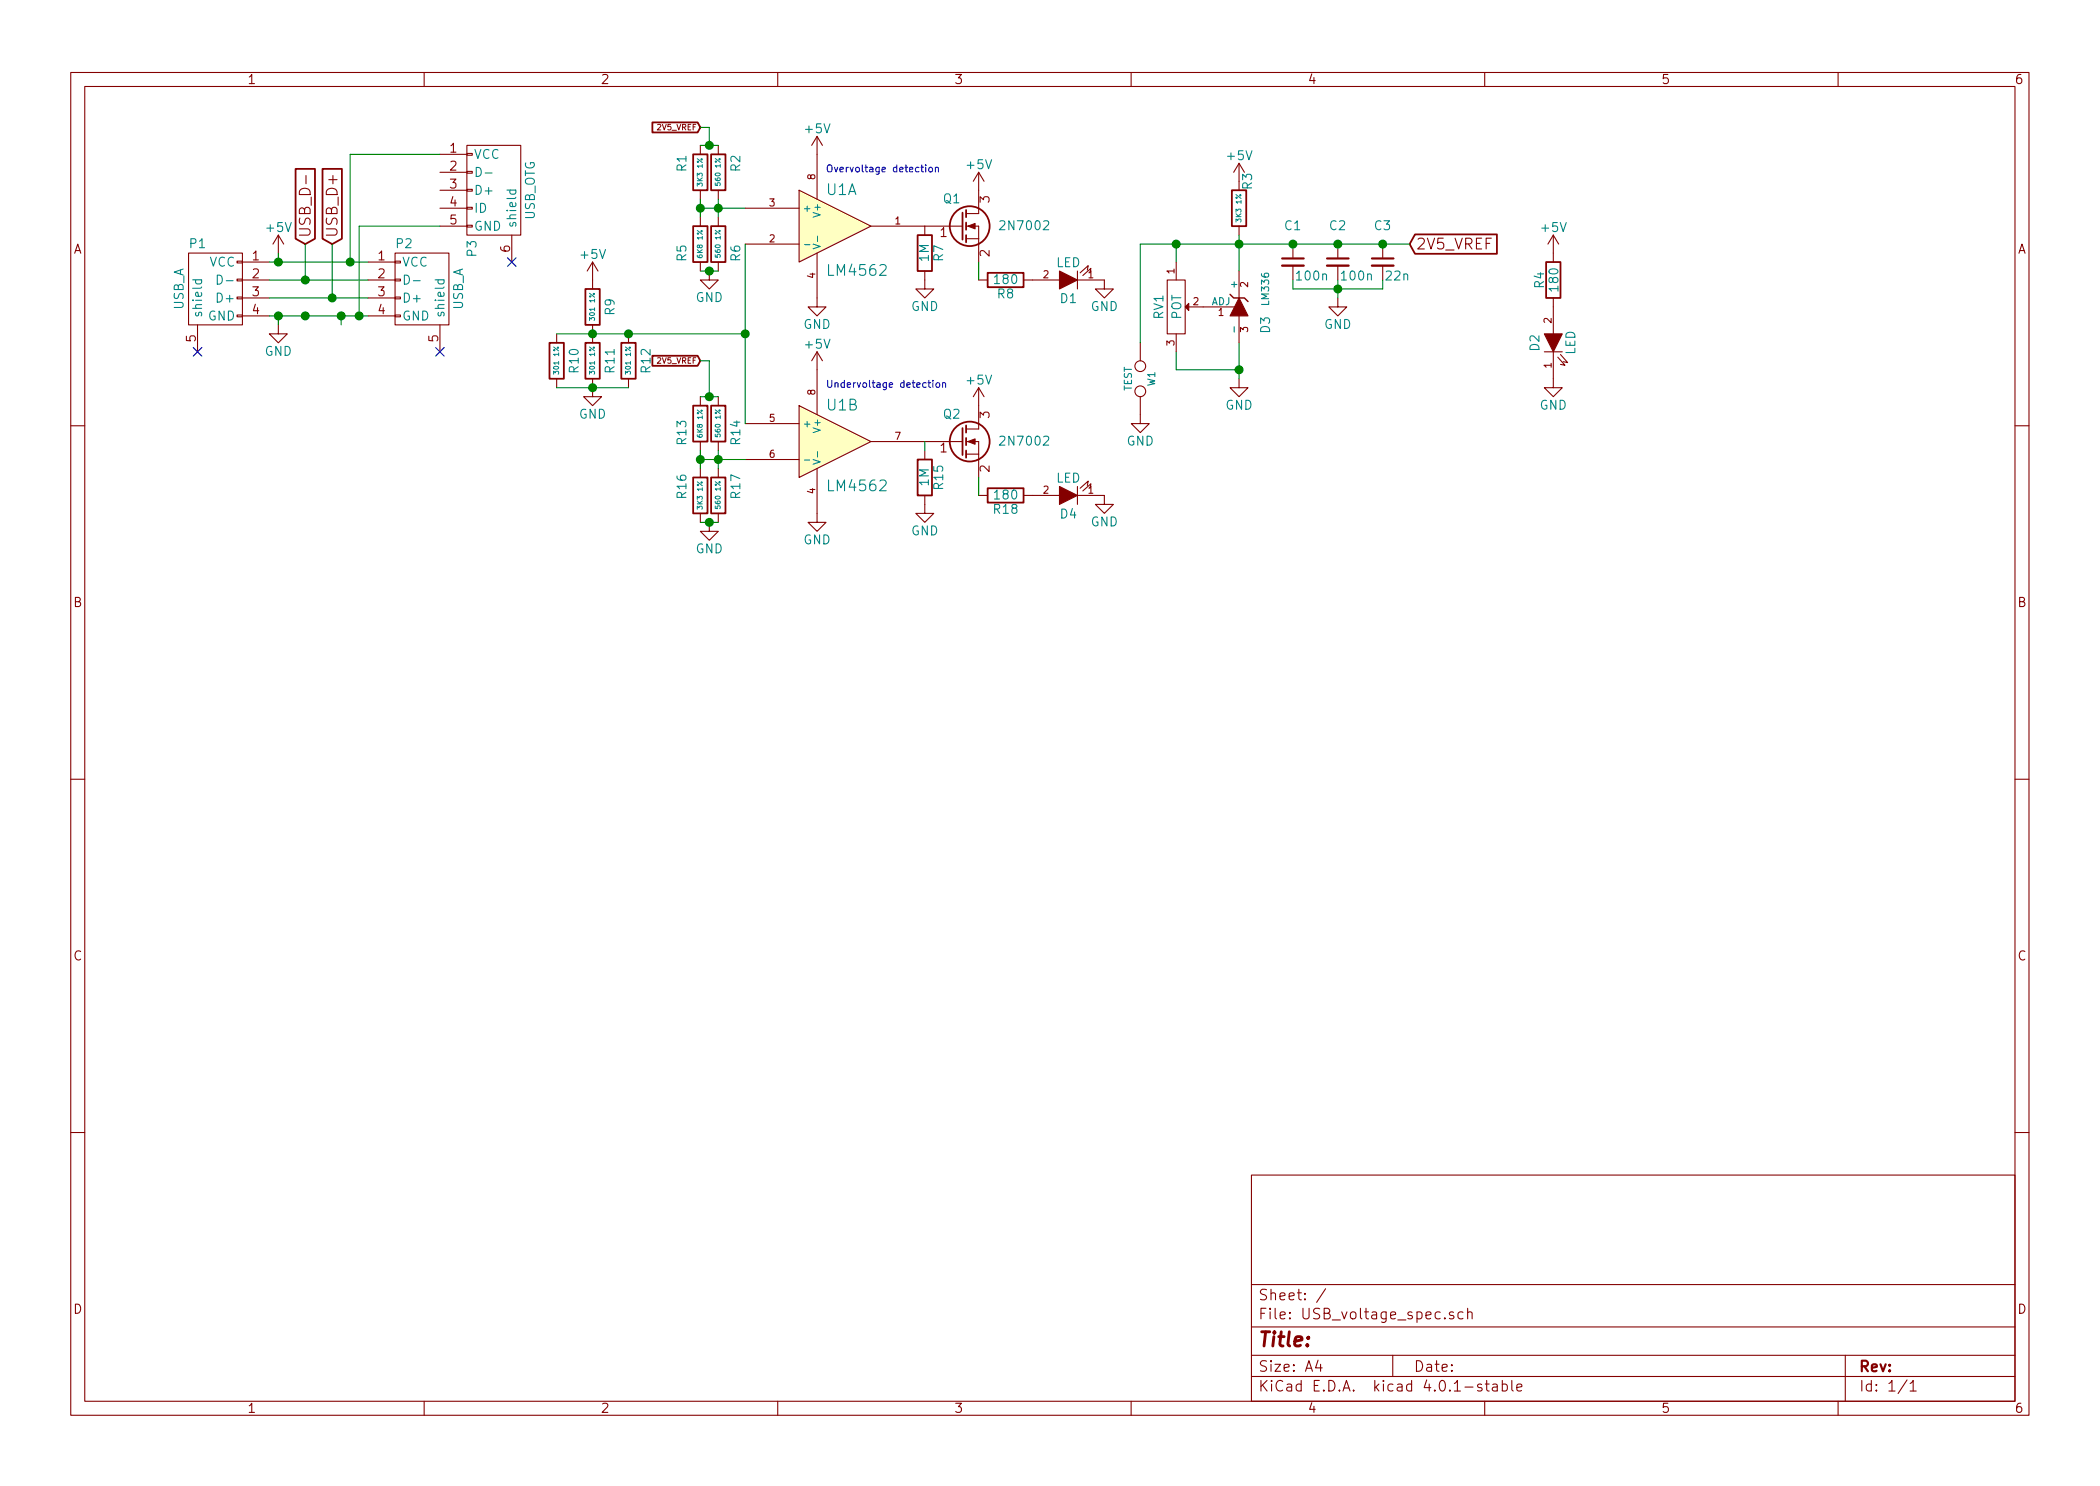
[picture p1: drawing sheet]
EESchema Schematic File Version 2
LIBS:power
LIBS:device
LIBS:transistors
LIBS:conn
LIBS:linear
LIBS:regul
LIBS:74xx
LIBS:cmos4000
LIBS:adc-dac
LIBS:memory
LIBS:xilinx
LIBS:microcontrollers
LIBS:dsp
LIBS:microchip
LIBS:analog_switches
LIBS:motorola
LIBS:texas
LIBS:intel
LIBS:audio
LIBS:interface
LIBS:digital-audio
LIBS:philips
LIBS:display
LIBS:cypress
LIBS:siliconi
LIBS:opto
LIBS:atmel
LIBS:contrib
LIBS:valves
LIBS:kicad-library-by-simlun
LIBS:lm4562
LIBS:USB_voltage_spec-cache
EELAYER 25 0
EELAYER END
$Descr A4 11693 8268
encoding utf-8
Sheet 1 1
Title ""
Date ""
Rev ""
Comp ""
Comment1 ""
Comment2 ""
Comment3 ""
Comment4 ""
$EndDescr
$Comp
L +5V #PWR01
U 1 1
P 3300 1550
F 0 "#PWR01" H 3300 1400 50  0001 C CNN
F 1 "+5V" H 3300 1690 50  0000 C CNN
F 2 "" H 3300 1550 60  0000 C CNN
F 3 "" H 3300 1550 60  0000 C CNN
	1    3300 1550
	1    0    0    -1  
$EndComp
$Comp
L R R9
U 1 1
P 3300 1700
F 0 "R9" V 3400 1700 50  0000 C CNN
F 1 "301 1%" V 3300 1700 28  0000 C CNN
F 2 "Resistors_SMD:R_1206" V 3230 1700 30  0001 C CNN
F 3 "" H 3300 1700 30  0000 C CNN
	1    3300 1700
	1    0    0    1   
$EndComp
$Comp
L GND #PWR02
U 1 1
P 3300 2150
F 0 "#PWR02" H 3300 1900 50  0001 C CNN
F 1 "GND" H 3300 2000 50  0000 C CNN
F 2 "" H 3300 2150 60  0000 C CNN
F 3 "" H 3300 2150 60  0000 C CNN
	1    3300 2150
	1    0    0    -1  
$EndComp
$Comp
L +5V #PWR03
U 1 1
P 6900 1000
F 0 "#PWR03" H 6900 850 50  0001 C CNN
F 1 "+5V" H 6900 1140 50  0000 C CNN
F 2 "" H 6900 1000 60  0000 C CNN
F 3 "" H 6900 1000 60  0000 C CNN
	1    6900 1000
	1    0    0    -1  
$EndComp
$Comp
L GND #PWR04
U 1 1
P 6900 2100
F 0 "#PWR04" H 6900 1850 50  0001 C CNN
F 1 "GND" H 6900 1950 50  0000 C CNN
F 2 "" H 6900 2100 60  0000 C CNN
F 3 "" H 6900 2100 60  0000 C CNN
	1    6900 2100
	1    0    0    -1  
$EndComp
$Comp
L POT RV1
U 1 1
P 6550 1700
F 0 "RV1" H 6550 1600 50  0000 C CNN
F 1 "POT" H 6550 1700 50  0000 C CNN
F 2 "Potentiometers:Potentiometer_Bourns_3006P_Angular_ScrewFront" H 6550 1700 60  0001 C CNN
F 3 "" H 6550 1700 60  0000 C CNN
	1    6550 1700
	0    1    1    0   
$EndComp
$Comp
L LM336 D3
U 1 1
P 6900 1700
F 0 "D3" H 6800 1550 50  0000 C CNN
F 1 "LM336" H 7000 1550 40  0000 C CNN
F 2 "Housings_TO-92:TO-92_Molded_Narrow" H 6900 1700 60  0001 C CNN
F 3 "" H 6900 1700 60  0000 C CNN
	1    6900 1700
	0    -1   -1   0   
$EndComp
$Comp
L LM4562 U1
U 1 1
P 4650 1250
F 0 "U1" H 4600 1450 60  0000 L CNN
F 1 "LM4562" H 4600 1000 60  0000 L CNN
F 2 "Housings_DIP:DIP-8_W7.62mm" H 4650 1250 60  0001 C CNN
F 3 "" H 4650 1250 60  0000 C CNN
	1    4650 1250
	1    0    0    -1  
$EndComp
$Comp
L LM4562 U1
U 2 1
P 4650 2450
F 0 "U1" H 4600 2650 60  0000 L CNN
F 1 "LM4562" H 4600 2200 60  0000 L CNN
F 2 "Housings_DIP:DIP-8_W7.62mm" H 4650 2450 60  0001 C CNN
F 3 "" H 4650 2450 60  0000 C CNN
	2    4650 2450
	1    0    0    -1  
$EndComp
$Comp
L +5V #PWR05
U 1 1
P 4550 2050
F 0 "#PWR05" H 4550 1900 50  0001 C CNN
F 1 "+5V" H 4550 2190 50  0000 C CNN
F 2 "" H 4550 2050 60  0000 C CNN
F 3 "" H 4550 2050 60  0000 C CNN
	1    4550 2050
	1    0    0    -1  
$EndComp
$Comp
L +5V #PWR06
U 1 1
P 4550 850
F 0 "#PWR06" H 4550 700 50  0001 C CNN
F 1 "+5V" H 4550 990 50  0000 C CNN
F 2 "" H 4550 850 60  0000 C CNN
F 3 "" H 4550 850 60  0000 C CNN
	1    4550 850 
	1    0    0    -1  
$EndComp
$Comp
L R R11
U 1 1
P 3300 2000
F 0 "R11" V 3400 2000 50  0000 C CNN
F 1 "301 1%" V 3300 2000 28  0000 C CNN
F 2 "Resistors_SMD:R_1206" V 3230 2000 30  0001 C CNN
F 3 "" H 3300 2000 30  0000 C CNN
	1    3300 2000
	1    0    0    -1  
$EndComp
$Comp
L GND #PWR07
U 1 1
P 4550 1650
F 0 "#PWR07" H 4550 1400 50  0001 C CNN
F 1 "GND" H 4550 1500 50  0000 C CNN
F 2 "" H 4550 1650 60  0000 C CNN
F 3 "" H 4550 1650 60  0000 C CNN
	1    4550 1650
	1    0    0    -1  
$EndComp
$Comp
L GND #PWR08
U 1 1
P 4550 2850
F 0 "#PWR08" H 4550 2600 50  0001 C CNN
F 1 "GND" H 4550 2700 50  0000 C CNN
F 2 "" H 4550 2850 60  0000 C CNN
F 3 "" H 4550 2850 60  0000 C CNN
	1    4550 2850
	1    0    0    -1  
$EndComp
$Comp
L R R12
U 1 1
P 3500 2000
F 0 "R12" V 3600 2000 50  0000 C CNN
F 1 "301 1%" V 3500 2000 28  0000 C CNN
F 2 "Resistors_SMD:R_1206" V 3430 2000 30  0001 C CNN
F 3 "" H 3500 2000 30  0000 C CNN
	1    3500 2000
	1    0    0    -1  
$EndComp
$Comp
L R R10
U 1 1
P 3100 2000
F 0 "R10" V 3200 2000 50  0000 C CNN
F 1 "301 1%" V 3100 2000 28  0000 C CNN
F 2 "Resistors_SMD:R_1206" V 3030 2000 30  0001 C CNN
F 3 "" H 3100 2000 30  0000 C CNN
	1    3100 2000
	1    0    0    -1  
$EndComp
Text Notes 4600 950  0    39   ~ 0
Overvoltage detection
Text Notes 4600 2150 0    39   ~ 0
Undervoltage detection
$Comp
L R R13
U 1 1
P 3900 2350
F 0 "R13" V 3800 2300 50  0000 C CNN
F 1 "6K8 1%" V 3900 2350 28  0000 C CNN
F 2 "Resistors_SMD:R_1206" V 3830 2350 30  0001 C CNN
F 3 "" H 3900 2350 30  0000 C CNN
	1    3900 2350
	1    0    0    -1  
$EndComp
$Comp
L R R14
U 1 1
P 4000 2350
F 0 "R14" V 4100 2300 50  0000 C CNN
F 1 "560 1%" V 4000 2350 28  0000 C CNN
F 2 "Resistors_SMD:R_1206" V 3930 2350 30  0001 C CNN
F 3 "" H 4000 2350 30  0000 C CNN
	1    4000 2350
	1    0    0    -1  
$EndComp
$Comp
L R R16
U 1 1
P 3900 2750
F 0 "R16" V 3800 2800 50  0000 C CNN
F 1 "3K3 1%" V 3900 2750 28  0000 C CNN
F 2 "Resistors_SMD:R_1206" V 3830 2750 30  0001 C CNN
F 3 "" H 3900 2750 30  0000 C CNN
	1    3900 2750
	1    0    0    -1  
$EndComp
$Comp
L R R3
U 1 1
P 6900 1150
F 0 "R3" V 6950 1300 50  0000 C CNN
F 1 "3K3 1%" V 6900 1150 28  0000 C CNN
F 2 "Resistors_SMD:R_1206" V 6830 1150 30  0001 C CNN
F 3 "" H 6900 1150 30  0000 C CNN
	1    6900 1150
	1    0    0    -1  
$EndComp
$Comp
L R R17
U 1 1
P 4000 2750
F 0 "R17" V 4100 2800 50  0000 C CNN
F 1 "560 1%" V 4000 2750 28  0000 C CNN
F 2 "Resistors_SMD:R_1206" V 3930 2750 30  0001 C CNN
F 3 "" H 4000 2750 30  0000 C CNN
	1    4000 2750
	1    0    0    -1  
$EndComp
Text GLabel 7850 1350 2    60   Input ~ 0
2V5_VREF
$Comp
L GND #PWR09
U 1 1
P 3950 2900
F 0 "#PWR09" H 3950 2650 50  0001 C CNN
F 1 "GND" H 3950 2750 50  0000 C CNN
F 2 "" H 3950 2900 60  0000 C CNN
F 3 "" H 3950 2900 60  0000 C CNN
	1    3950 2900
	1    0    0    -1  
$EndComp
Text GLabel 3900 2000 0    31   Input ~ 0
2V5_VREF
$Comp
L R R5
U 1 1
P 3900 1350
F 0 "R5" V 3800 1300 50  0000 C CNN
F 1 "6K8 1%" V 3900 1350 28  0000 C CNN
F 2 "Resistors_SMD:R_1206" V 3830 1350 30  0001 C CNN
F 3 "" H 3900 1350 30  0000 C CNN
	1    3900 1350
	1    0    0    -1  
$EndComp
$Comp
L R R6
U 1 1
P 4000 1350
F 0 "R6" V 4100 1300 50  0000 C CNN
F 1 "560 1%" V 4000 1350 28  0000 C CNN
F 2 "Resistors_SMD:R_1206" V 3930 1350 30  0001 C CNN
F 3 "" H 4000 1350 30  0000 C CNN
	1    4000 1350
	1    0    0    -1  
$EndComp
$Comp
L R R1
U 1 1
P 3900 950
F 0 "R1" V 3800 1000 50  0000 C CNN
F 1 "3K3 1%" V 3900 950 28  0000 C CNN
F 2 "Resistors_SMD:R_1206" V 3830 950 30  0001 C CNN
F 3 "" H 3900 950 30  0000 C CNN
	1    3900 950 
	1    0    0    -1  
$EndComp
$Comp
L R R2
U 1 1
P 4000 950
F 0 "R2" V 4100 1000 50  0000 C CNN
F 1 "560 1%" V 4000 950 28  0000 C CNN
F 2 "Resistors_SMD:R_1206" V 3930 950 30  0001 C CNN
F 3 "" H 4000 950 30  0000 C CNN
	1    4000 950 
	1    0    0    -1  
$EndComp
Text GLabel 3900 700  0    31   Input ~ 0
2V5_VREF
$Comp
L GND #PWR010
U 1 1
P 3950 1500
F 0 "#PWR010" H 3950 1250 50  0001 C CNN
F 1 "GND" H 3950 1350 50  0000 C CNN
F 2 "" H 3950 1500 60  0000 C CNN
F 3 "" H 3950 1500 60  0000 C CNN
	1    3950 1500
	1    0    0    -1  
$EndComp
$Comp
L Q_NMOS_GSD Q1
U 1 1
P 5350 1250
F 0 "Q1" H 5350 1400 50  0000 R CNN
F 1 "2N7002" H 5850 1250 50  0000 R CNN
F 2 "SOT23_Transistor_RevA_03Aug2010:SOT23_Transistor_RevA_03Aug2010" H 5550 1350 29  0001 C CNN
F 3 "" H 5350 1250 60  0000 C CNN
	1    5350 1250
	1    0    0    -1  
$EndComp
$Comp
L Q_NMOS_GSD Q2
U 1 1
P 5350 2450
F 0 "Q2" H 5350 2600 50  0000 R CNN
F 1 "2N7002" H 5850 2450 50  0000 R CNN
F 2 "SOT23_Transistor_RevA_03Aug2010:SOT23_Transistor_RevA_03Aug2010" H 5550 2550 29  0001 C CNN
F 3 "" H 5350 2450 60  0000 C CNN
	1    5350 2450
	1    0    0    -1  
$EndComp
$Comp
L +5V #PWR011
U 1 1
P 5450 2250
F 0 "#PWR011" H 5450 2100 50  0001 C CNN
F 1 "+5V" H 5450 2390 50  0000 C CNN
F 2 "" H 5450 2250 60  0000 C CNN
F 3 "" H 5450 2250 60  0000 C CNN
	1    5450 2250
	1    0    0    -1  
$EndComp
$Comp
L +5V #PWR012
U 1 1
P 5450 1050
F 0 "#PWR012" H 5450 900 50  0001 C CNN
F 1 "+5V" H 5450 1190 50  0000 C CNN
F 2 "" H 5450 1050 60  0000 C CNN
F 3 "" H 5450 1050 60  0000 C CNN
	1    5450 1050
	1    0    0    -1  
$EndComp
$Comp
L LED D1
U 1 1
P 5950 1550
F 0 "D1" H 5950 1650 50  0000 C CNN
F 1 "LED" H 5950 1450 50  0000 C CNN
F 2 "LEDs:LED-1206" H 5950 1550 60  0001 C CNN
F 3 "" H 5950 1550 60  0000 C CNN
	1    5950 1550
	-1   0    0    1   
$EndComp
$Comp
L R R8
U 1 1
P 5600 1550
F 0 "R8" V 5680 1550 50  0000 C CNN
F 1 "180" V 5600 1550 50  0000 C CNN
F 2 "Resistors_SMD:R_1206" V 5530 1550 30  0001 C CNN
F 3 "" H 5600 1550 30  0000 C CNN
	1    5600 1550
	0    1    1    0   
$EndComp
$Comp
L GND #PWR013
U 1 1
P 6150 1550
F 0 "#PWR013" H 6150 1300 50  0001 C CNN
F 1 "GND" H 6150 1400 50  0000 C CNN
F 2 "" H 6150 1550 60  0000 C CNN
F 3 "" H 6150 1550 60  0000 C CNN
	1    6150 1550
	1    0    0    -1  
$EndComp
$Comp
L R R18
U 1 1
P 5600 2750
F 0 "R18" V 5680 2750 50  0000 C CNN
F 1 "180" V 5600 2750 50  0000 C CNN
F 2 "Resistors_SMD:R_1206" V 5530 2750 30  0001 C CNN
F 3 "" H 5600 2750 30  0000 C CNN
	1    5600 2750
	0    1    1    0   
$EndComp
$Comp
L LED D4
U 1 1
P 5950 2750
F 0 "D4" H 5950 2850 50  0000 C CNN
F 1 "LED" H 5950 2650 50  0000 C CNN
F 2 "LEDs:LED-1206" H 5950 2750 60  0001 C CNN
F 3 "" H 5950 2750 60  0000 C CNN
	1    5950 2750
	-1   0    0    1   
$EndComp
$Comp
L GND #PWR014
U 1 1
P 6150 2750
F 0 "#PWR014" H 6150 2500 50  0001 C CNN
F 1 "GND" H 6150 2600 50  0000 C CNN
F 2 "" H 6150 2750 60  0000 C CNN
F 3 "" H 6150 2750 60  0000 C CNN
	1    6150 2750
	1    0    0    -1  
$EndComp
$Comp
L USB_A P1
U 1 1
P 1200 1650
F 0 "P1" V 900 1750 50  0000 C CNN
F 1 "USB_A" H 1150 1850 50  0000 C CNN
F 2 "USB_Type-A_Male:USB_A" V 1150 1550 60  0001 C CNN
F 3 "" V 1150 1550 60  0000 C CNN
	1    1200 1650
	0    -1   1    0   
$EndComp
$Comp
L USB_A P2
U 1 1
P 2350 1650
F 0 "P2" V 2050 1550 50  0000 C CNN
F 1 "USB_A" H 2300 1850 50  0000 C CNN
F 2 "Connect:USB_A" V 2300 1550 60  0001 C CNN
F 3 "" V 2300 1550 60  0000 C CNN
	1    2350 1650
	0    1    1    0   
$EndComp
$Comp
L +5V #PWR015
U 1 1
P 1550 1400
F 0 "#PWR015" H 1550 1250 50  0001 C CNN
F 1 "+5V" H 1550 1540 50  0000 C CNN
F 2 "" H 1550 1400 60  0000 C CNN
F 3 "" H 1550 1400 60  0000 C CNN
	1    1550 1400
	1    0    0    -1  
$EndComp
Text GLabel 1700 1350 1    60   Input ~ 0
USB_D-
Text GLabel 1850 1350 1    60   Input ~ 0
USB_D+
$Comp
L GND #PWR016
U 1 1
P 1550 1800
F 0 "#PWR016" H 1550 1550 50  0001 C CNN
F 1 "GND" H 1550 1650 50  0000 C CNN
F 2 "" H 1550 1800 60  0000 C CNN
F 3 "" H 1550 1800 60  0000 C CNN
	1    1550 1800
	1    0    0    -1  
$EndComp
$Comp
L +5V #PWR017
U 1 1
P 8650 1400
F 0 "#PWR017" H 8650 1250 50  0001 C CNN
F 1 "+5V" H 8650 1540 50  0000 C CNN
F 2 "" H 8650 1400 60  0000 C CNN
F 3 "" H 8650 1400 60  0000 C CNN
	1    8650 1400
	1    0    0    -1  
$EndComp
$Comp
L R R4
U 1 1
P 8650 1550
F 0 "R4" V 8730 1550 50  0000 C CNN
F 1 "180" V 8650 1550 50  0000 C CNN
F 2 "Resistors_SMD:R_1206" V 8580 1550 30  0001 C CNN
F 3 "" H 8650 1550 30  0000 C CNN
	1    8650 1550
	-1   0    0    1   
$EndComp
$Comp
L LED D2
U 1 1
P 8650 1900
F 0 "D2" H 8650 2000 50  0000 C CNN
F 1 "LED" H 8650 1800 50  0000 C CNN
F 2 "LEDs:LED-1206" H 8650 1900 60  0001 C CNN
F 3 "" H 8650 1900 60  0000 C CNN
	1    8650 1900
	0    -1   -1   0   
$EndComp
$Comp
L GND #PWR018
U 1 1
P 8650 2100
F 0 "#PWR018" H 8650 1850 50  0001 C CNN
F 1 "GND" H 8650 1950 50  0000 C CNN
F 2 "" H 8650 2100 60  0000 C CNN
F 3 "" H 8650 2100 60  0000 C CNN
	1    8650 2100
	1    0    0    -1  
$EndComp
$Comp
L C_Small C1
U 1 1
P 7200 1450
F 0 "C1" H 7150 1650 50  0000 L CNN
F 1 "100n" H 7210 1370 50  0000 L CNN
F 2 "Capacitors_SMD:C_0805" H 7200 1450 60  0001 C CNN
F 3 "" H 7200 1450 60  0000 C CNN
	1    7200 1450
	1    0    0    -1  
$EndComp
$Comp
L C_Small C2
U 1 1
P 7450 1450
F 0 "C2" H 7400 1650 50  0000 L CNN
F 1 "100n" H 7460 1370 50  0000 L CNN
F 2 "Capacitors_SMD:C_0805" H 7450 1450 60  0001 C CNN
F 3 "" H 7450 1450 60  0000 C CNN
	1    7450 1450
	1    0    0    -1  
$EndComp
$Comp
L C_Small C3
U 1 1
P 7700 1450
F 0 "C3" H 7650 1650 50  0000 L CNN
F 1 "22n" H 7710 1370 50  0000 L CNN
F 2 "Capacitors_SMD:C_0805" H 7700 1450 60  0001 C CNN
F 3 "" H 7700 1450 60  0000 C CNN
	1    7700 1450
	1    0    0    -1  
$EndComp
$Comp
L GND #PWR019
U 1 1
P 7450 1650
F 0 "#PWR019" H 7450 1400 50  0001 C CNN
F 1 "GND" H 7450 1500 50  0000 C CNN
F 2 "" H 7450 1650 60  0000 C CNN
F 3 "" H 7450 1650 60  0000 C CNN
	1    7450 1650
	1    0    0    -1  
$EndComp
$Comp
L R R15
U 1 1
P 5150 2650
F 0 "R15" V 5230 2650 50  0000 C CNN
F 1 "1M" V 5150 2650 50  0000 C CNN
F 2 "Resistors_SMD:R_1206" V 5080 2650 30  0001 C CNN
F 3 "" H 5150 2650 30  0000 C CNN
	1    5150 2650
	1    0    0    -1  
$EndComp
Connection ~ 6900 1350
Connection ~ 6900 2050
Wire Wire Line
	6900 1300 6900 1500
Wire Wire Line
	6900 1900 6900 2100
Wire Wire Line
	6550 1350 6550 1450
Wire Wire Line
	6550 1950 6550 2050
Connection ~ 4150 1850
Wire Wire Line
	6550 2050 6900 2050
Wire Wire Line
	4150 1350 4150 2350
Wire Wire Line
	3900 2900 4000 2900
Connection ~ 3950 2900
Wire Wire Line
	3900 2000 3950 2000
Wire Wire Line
	3950 2000 3950 2200
Wire Wire Line
	3900 2200 4000 2200
Connection ~ 3950 2200
Wire Wire Line
	4000 2500 4000 2600
Wire Wire Line
	3900 2550 4150 2550
Connection ~ 4000 2550
Wire Wire Line
	3900 2500 3900 2600
Connection ~ 3900 2550
Wire Wire Line
	3900 1150 4150 1150
Wire Wire Line
	4000 1100 4000 1200
Connection ~ 4000 1150
Wire Wire Line
	3900 1100 3900 1200
Connection ~ 3900 1150
Wire Wire Line
	3900 700  3950 700 
Wire Wire Line
	3950 700  3950 800 
Wire Wire Line
	3900 800  4000 800 
Connection ~ 3950 800 
Wire Wire Line
	3900 1500 4000 1500
Connection ~ 3950 1500
Wire Wire Line
	5450 1450 5450 1550
Wire Wire Line
	5450 2750 5450 2650
Wire Wire Line
	1500 1450 2050 1450
Wire Wire Line
	2050 1550 1500 1550
Wire Wire Line
	1500 1650 2050 1650
Wire Wire Line
	2050 1750 1500 1750
Wire Wire Line
	1700 1350 1700 1550
Connection ~ 1700 1550
Wire Wire Line
	1850 1350 1850 1650
Connection ~ 1850 1650
Wire Wire Line
	3100 2150 3500 2150
Connection ~ 3300 2150
Wire Wire Line
	3100 1850 4150 1850
Connection ~ 3300 1850
Connection ~ 3500 1850
Wire Wire Line
	6350 1350 7850 1350
Connection ~ 7200 1350
Connection ~ 7450 1350
Connection ~ 7700 1350
Wire Wire Line
	7450 1550 7450 1650
Wire Wire Line
	7200 1600 7200 1550
Wire Wire Line
	7200 1600 7700 1600
Wire Wire Line
	7700 1600 7700 1550
Connection ~ 7450 1600
$Comp
L GND #PWR020
U 1 1
P 5150 2800
F 0 "#PWR020" H 5150 2550 50  0001 C CNN
F 1 "GND" H 5150 2650 50  0000 C CNN
F 2 "" H 5150 2800 60  0000 C CNN
F 3 "" H 5150 2800 60  0000 C CNN
	1    5150 2800
	1    0    0    -1  
$EndComp
Wire Wire Line
	5150 2450 5150 2500
$Comp
L R R7
U 1 1
P 5150 1400
F 0 "R7" V 5230 1400 50  0000 C CNN
F 1 "1M" V 5150 1400 50  0000 C CNN
F 2 "Resistors_SMD:R_1206" V 5080 1400 30  0001 C CNN
F 3 "" H 5150 1400 30  0000 C CNN
	1    5150 1400
	1    0    0    -1  
$EndComp
$Comp
L GND #PWR021
U 1 1
P 5150 1550
F 0 "#PWR021" H 5150 1300 50  0001 C CNN
F 1 "GND" H 5150 1400 50  0000 C CNN
F 2 "" H 5150 1550 60  0000 C CNN
F 3 "" H 5150 1550 60  0000 C CNN
	1    5150 1550
	1    0    0    -1  
$EndComp
Wire Wire Line
	1550 1450 1550 1400
Connection ~ 1550 1450
Wire Wire Line
	1550 1750 1550 1800
Connection ~ 1550 1750
$Comp
L TEST W1
U 1 1
P 6350 2100
F 0 "W1" H 6350 2160 40  0000 C CNN
F 1 "TEST" H 6350 2030 40  0000 C CNN
F 2 "Connect:TESTPOINT" H 6350 2100 60  0001 C CNN
F 3 "" H 6350 2100 60  0000 C CNN
	1    6350 2100
	0    1    1    0   
$EndComp
Wire Wire Line
	6350 1900 6350 1350
Connection ~ 6550 1350
$Comp
L GND #PWR022
U 1 1
P 6350 2300
F 0 "#PWR022" H 6350 2050 50  0001 C CNN
F 1 "GND" H 6350 2150 50  0000 C CNN
F 2 "" H 6350 2300 60  0000 C CNN
F 3 "" H 6350 2300 60  0000 C CNN
	1    6350 2300
	1    0    0    -1  
$EndComp
$Comp
L USB_OTG P3
U 1 1
P 2750 1050
F 0 "P3" H 3075 925 50  0000 C CNN
F 1 "USB_OTG" H 2750 1250 50  0000 C CNN
F 2 "microUSB_better:USB_Micro-B_5.5mm" V 2700 950 60  0001 C CNN
F 3 "" V 2700 950 60  0000 C CNN
	1    2750 1050
	0    1    1    0   
$EndComp
Wire Wire Line
	2000 1250 2450 1250
Wire Wire Line
	2450 850  1950 850 
Wire Wire Line
	1950 850  1950 1450
Connection ~ 1950 1450
Wire Wire Line
	2000 1250 2000 1750
Connection ~ 2000 1750
Connection ~ 1700 1750
Wire Wire Line
	1900 1800 1900 1750
Connection ~ 1900 1750
NoConn ~ 2850 1450
NoConn ~ 2450 1950
NoConn ~ 1100 1950
$EndSCHEMATC
